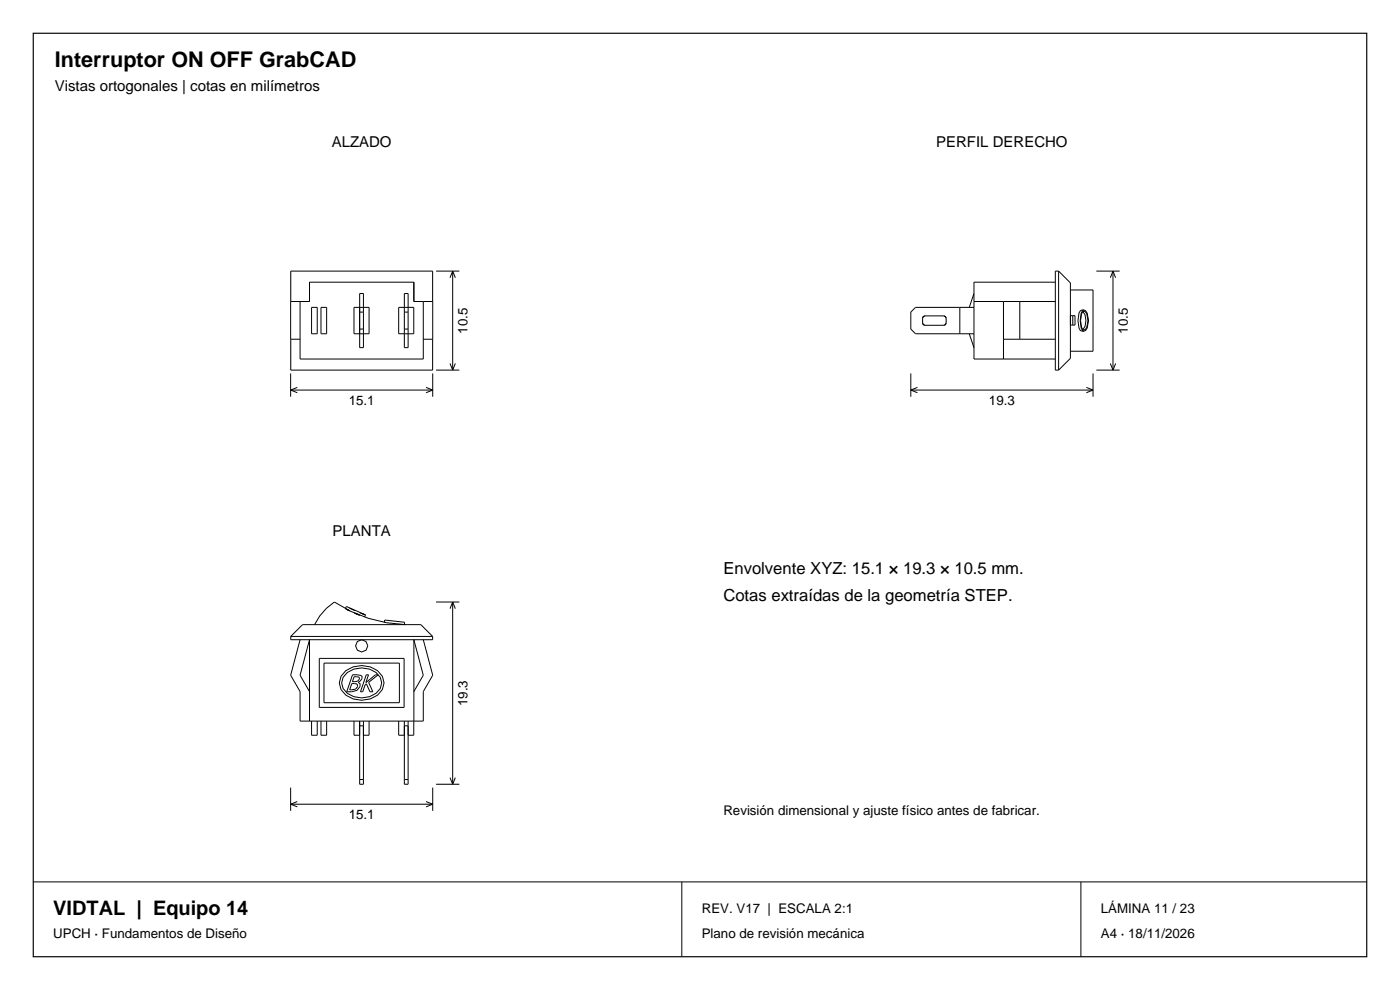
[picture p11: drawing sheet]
<svg xmlns="http://www.w3.org/2000/svg" width="297mm" height="210mm" viewBox="0 0 297 210" stroke-linecap="round" stroke-linejoin="round" font-family="sans-serif">
<path d="M7.1 7.1h282.8v195.8h-282.8z" fill="none" stroke="#000" stroke-width=".25"/>
<g fill="none" stroke="#000" stroke-width=".21">
<path d="M61.7 57.5h30.1v21h-30.1zM92.5 57.5h4.9M96 57.5v21M96 57.5l.6 1.4M96 57.5l-.5 1.4M223.9 59.9h-17.3v16.3h17.3M224.6 57.5h-.7v21h.7M224.6 57.5l2.5 2.5v16l-2.5 2.5M224.6 57.5v21M232.6 57.5h4.9M236.1 57.5v21M236.1 57.5l.6 1.4"/>
<path d="M236.1 57.5l-.6 1.4M61.7 64h4v-4.1h22.1v4.1h4M61.7 79.2v5M61.7 72h2M63.7 64v12.2h26.1v-12.2M66.1 65.2h1.2v5.6h-1.2zM68.1 65.2h1.2v5.6h-1.2zM75.1 65.2h3.2v5.6h-3.2zM76.3 62.3h.8v11.4h-.8zM76.3 66.2h.8M76.3 69.8h.8M84.6 65.2h3.2v5.6h-3.2z"/>
<path d="M85.8 66.2h.8M85.8 69.8h.8M85.8 62.3h.8v11.4h-.8zM89.8 72h2M91.8 79.2v5M92.5 78.5h4.9M95.5 77.1l.5 1.4M96.6 77.1l-.6 1.4M193.2 79.2v5M195.9 67.1l.3-.1h4l.4 .1 .1 .4v1l-.1 .4-.4 .1h-4l-.3-.1-.2-.4v-1zM203.6 65.2v5.6M205.6 70.8l1 2.9"/>
<path d="M206.6 65.2h-12.4l-1 1v3.6l1 1h12.4M206.6 64h17.3M206.6 62.3l-1 2.9M212.9 72h11M212.9 64v12.2M216.3 64v8M227.1 61.5h4.8v13h-4.8M227.1 69h.5M227.1 67h.5M227.6 67h.5v2h-.5M227.6 67v2M229.7 66.2l.3-.2 .3 .2a3.4 3.4 0 0 1 0 3.7l-.3 .1-.3-.1a4.1 4.1 0 0 1 0-3.7z"/>
<path d="M229.7 66.1a3.2 3.2 0 0 1 0 3.8M230 65.8l-.4 .1a4.7 4.7 0 0 0 0 4.2l.4 .2M230 65.8l.3 .1a3.8 3.8 0 0 1 0 4.2l-.3 .2M230 65.8l-.8 .1a4.6 4.6 0 0 0 0 4.2l.8 .2M231.9 79.2v5M232.6 78.5h4.9M235.5 77.1l.6 1.4M236.7 77.1l-.6 1.4M61.7 82.7h30.1M61.7 82.7l1.4 .6M63.1 82.2l-1.4 .5M90.4 82.2l1.4 .5"/>
<path d="M91.8 82.7l-1.4 .6M193.2 82.7h38.7M193.2 82.7l1.4 .6M194.6 82.2l-1.4 .5M230.5 82.2l1.4 .5M231.9 82.7l-1.4 .6M61.7 135v.7h30.1v-.7M61.7 135l2.5-2.5h25.1l2.5 2.5M61.7 135h30.1M63.7 135.7l-2 7.5 2 3.5v6.3h26.1v-6.3l2-3.5-2-7.5M66.7 132.5l1.1-1.8 1.4-1.7 1.7-1.3a28.8 28.8 0 0 0 15.1 4.8M67.7 139.7h18v10.4h-18z"/>
<path d="M73.2 129.1l.3-.5 4 1.8M73.5 129.2l-.2-.1 .9 .5M73.5 129.2h.1M73.6 129.3l.5 .2M74.1 129l1.2 .5M75.2 130l1.2 .5M75.4 130.1l.6 .3M76.3 130l.7 .2M76.8 130.2l.5 .1M76.9 130.2l.4 .1M77.3 130.3l.2 .1M77.3 130.3h.1"/>
<path d="M77.5 130.4l-.1 .5M81.5 132l.1-.5 4.2 .5v.5M92.5 127.7h4.9M96 127.7v38.7M96 127.7l.6 1.4M96 127.7l-.5 1.4M65.7 146.7l-2-3.5 2-7.5v17.3M66.1 153v3h1.2v-3M68.1 153v3h1.2v-3M68.7 140.7h16v8.4h-16zM73.4 142.3a5.5 5.5 0 0 1 7.7 1.2 3.5 3.5 0 0 1-2.6 4.8 5.3 5.3 0 0 1-6.2-2l-.3-1.4 .3-1.4zM73.7 142.7a5 5 0 0 1 7 1 2.96 2.96 0 0 1-2.3 4.1 4.8 4.8 0 0 1-5.6-1.8l-.3-1.1 .3-1.2z"/>
<path d="M74.6 145l1.2 .1 .1 .6-.5 .5-1.2 .1zM74.8 143.1l1.8 .2 .2 .3-.3 .8-.5 .3 .4 .4v.5l-.7 .8-1.1 .3h-1zM75.1 153v3h1.2M75.1 143.5l1.1 .1 .1 .4-.4 .5-1.1 .1zM76 144.7h.1M76.3 153v13.4h.8v-13.4M76.3 154h.8M77.7 143.1h.5l-.6 1.7 2.1-1.7h.5l-2 1.6 .9 2h-.6l-.8-1.6-.3 .2-.4 1.4h-.5zM78.3 153v3h-1.2M84.6 153v3h1.2M85.8 153v13.4h.8v-13.4M85.8 154h.8"/>
<path d="M87.8 146.7l2-3.5-2-7.5v20.3h-1.2M61.7 167.1v4.9M61.7 170.6h30.1M61.7 170.6l1.4 .6M63.1 170l-1.4 .6M76.3 165.4h.8M85.8 165.4h.8M90.4 170l1.4 .6M91.8 167.1v4.9M91.8 170.6l-1.4 .6M92.5 166.4h4.9M95.5 164.9l.5 1.5"/>
<path d="M96.6 164.9l-.6 1.5M7.1 187.1h282.8M144.6 187.1v15.8M229.3 187.1v15.8"/>
<circle cx="76.7" cy="137" r="1.3"/>
</g>
<text font-size="4.6" x="11.6" y="14.1">Interruptor ON OFF GrabCAD</text>
<text font-size="4.2" x="11.3" y="194.1">VIDTAL | Equipo 14</text>
<g font-size="3.5">
<text x="153.5" y="121.8">Envolvente XYZ: 15.1 × 19.3 × 10.5 mm.</text>
<text x="153.5" y="127.4">Cotas extraídas de la geometría STEP.</text>
</g>
<g font-size="3.2">
<text x="11.6" y="19.4">Vistas ortogonales | cotas en milímetros</text>
<text x="70.4" y="31.1">ALZADO</text>
<text x="198.6" y="31.1">PERFIL DERECHO</text>
<text x="70.6" y="113.7">PLANTA</text>
</g>
<g font-size="2.8">
<text x="99.2" y="70.8" transform="rotate(-90 99.2 70.8)">10.5</text>
<text x="239.3" y="70.8" transform="rotate(-90 239.3 70.8)">10.5</text>
<text x="74" y="85.9">15.1</text>
<text x="209.8" y="85.9">19.3</text>
<text x="99.2" y="149.8" transform="rotate(-90 99.2 149.8)">19.3</text>
<text x="74" y="173.8">15.1</text>
<text x="153.5" y="173">Revisión dimensional y ajuste físico antes de fabricar.</text>
<text x="148.9" y="193.8">REV. V17 | ESCALA 2:1</text>
<text x="233.5" y="193.8">LÁMINA 11 / 23</text>
<text x="11.3" y="199.1">UPCH · Fundamentos de Diseño</text>
<text x="148.9" y="199.1">Plano de revisión mecánica</text>
<text x="233.5" y="199.1">A4 · 18/11/2026</text>
</g>
</svg>
